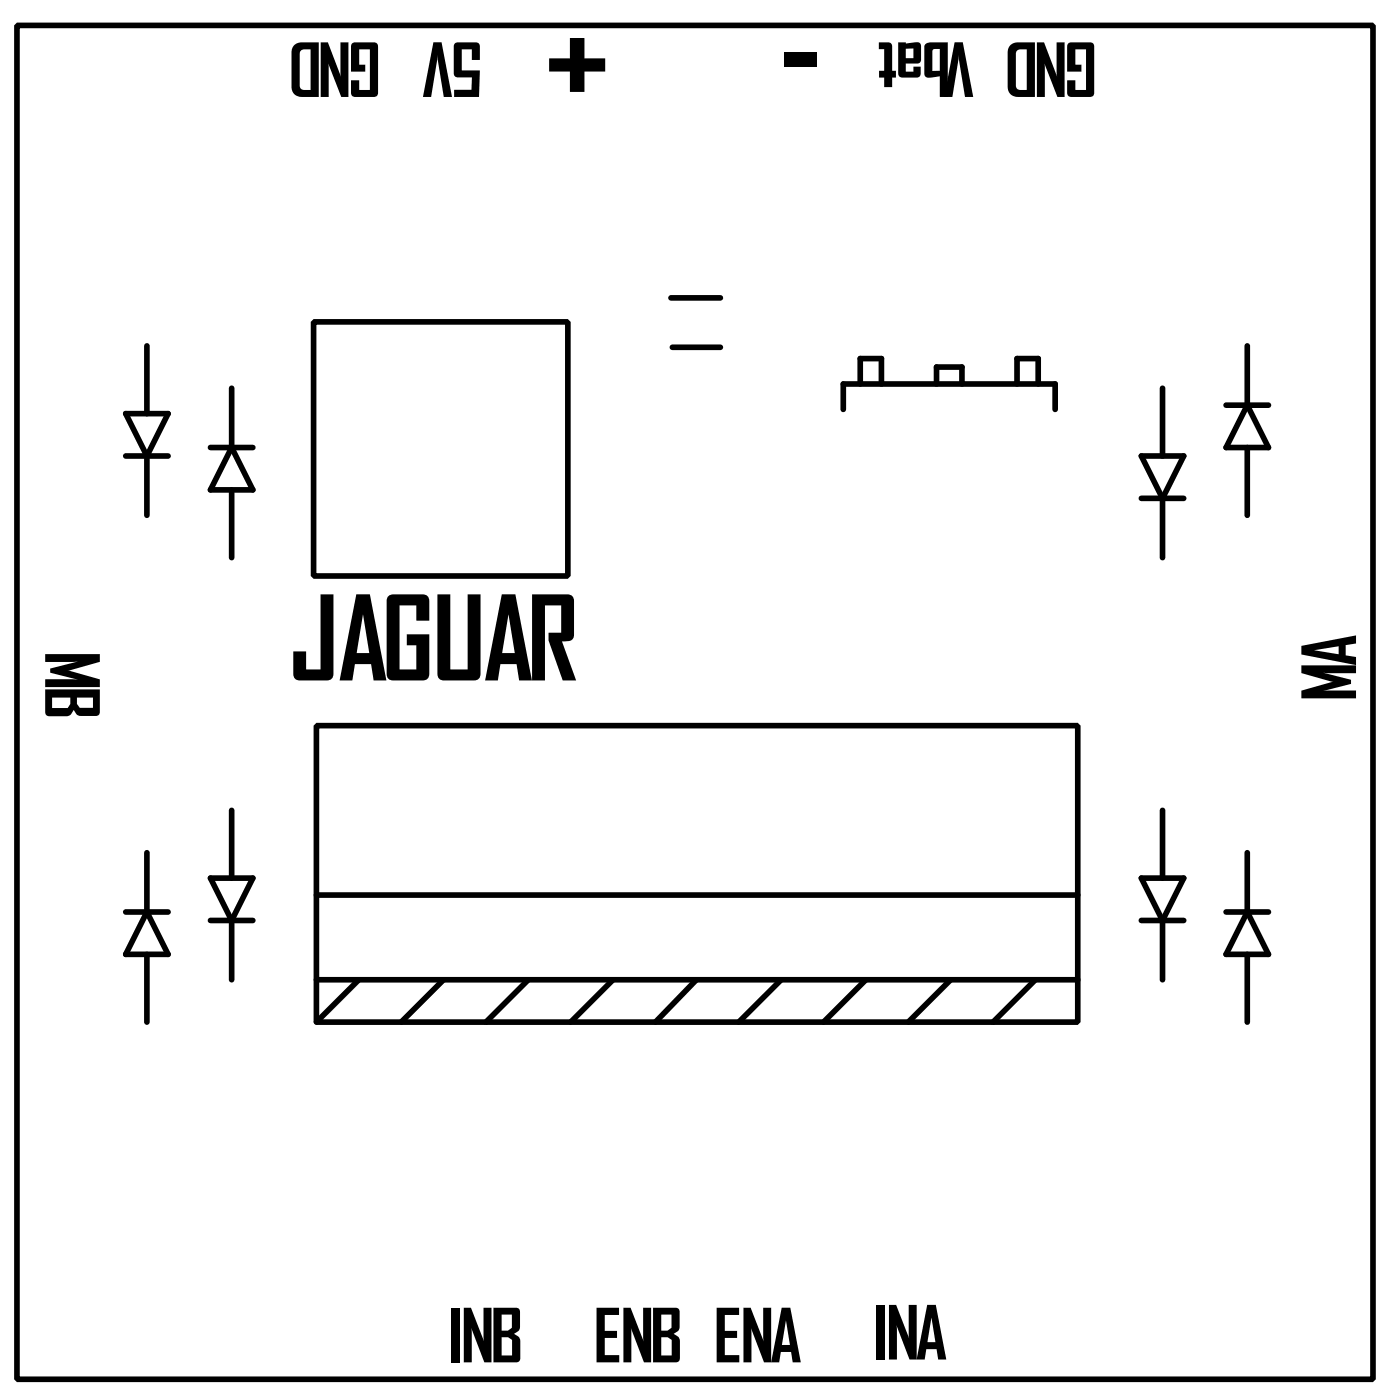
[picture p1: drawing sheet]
<svg xmlns="http://www.w3.org/2000/svg" width="42mm" height="42mm" viewBox="0 0 42 42" stroke-linecap="round" stroke-linejoin="round" font-family="sans-serif">
<g fill="none" stroke="#000" stroke-width=".17">
<path d="M.5 .8h40.6v40.6h-40.6zM3.8 12.4h1.2l-.6 1.3zM3.8 13.7h1.2M4.4 10.4v2M4.4 13.7v1.8M6.3 13.4h1.3M6.9 11.6v1.8M6.9 14.7v2M6.9 13.4l.7 1.3h-1.3zM9.4 9.7h7.6v7.6h-7.6zM20.1 8.9h1.5M20.2 10.4h1.4"/>
<path d="M25.3 12.3v-.8h6.3v.8M25.8 11.5v-.7h.6v.7M28.1 11.5v-.5h.7v.5M30.5 11.5v-.7h.6v.7M34.2 13.7h1.3l-.7 1.2zM34.2 14.9h1.3M34.8 11.6v2.1M34.8 14.9v1.8M36.7 12.1h1.3M37.4 12.1l.6 1.3h-1.3zM37.4 10.4v1.7M37.4 13.4v2.1"/>
<path d="M3.8 27.3h1.2M4.4 27.3l.6 1.3h-1.2zM4.4 25.6v1.7M4.4 28.6v2M6.3 26.3h1.3l-.7 1.3zM6.3 27.6h1.3M6.9 24.3v2M6.9 27.6v1.8M9.5 21.8h22.8v8.8h-22.8zM9.5 26.8h22.8M9.5 29.4h22.8M10.8 29.4l-1.3 1.2"/>
<path d="M13.3 29.4l-1.3 1.2M15.8 29.4l-1.2 1.2M18.4 29.4l-1.3 1.2M20.9 29.4l-1.3 1.2M23.4 29.4l-1.3 1.2M26 29.4l-1.3 1.2M28.5 29.4l-1.3 1.2M31 29.4l-1.2 1.2M34.2 26.3h1.3l-.7 1.3zM34.2 27.6h1.3M34.8 24.3v2M34.8 27.6v1.8"/>
<path d="M36.7 27.3h1.3M37.4 25.6v1.7M37.4 28.6v2M37.4 27.3l.6 1.3h-1.3z"/>
</g>
<g font-size="4.9">
<text x="18.3" y=".6" transform="rotate(-180 18.3 .6)">+</text>
<text x="24.6" y=".6" transform="rotate(-180 24.6 .6)">-</text>
</g>
<text font-size="3.9" x="8.7" y="20.4">JAGUAR</text>
<g font-size="2.5">
<text x="14.5" y="1.3" transform="rotate(-180 14.5 1.3)">5V GND</text>
<text x="32.9" y="1.3" transform="rotate(-180 32.9 1.3)">GND Vbat</text>
<text x="1.4" y="19.5" transform="rotate(90 1.4 19.5)">MB</text>
<text x="40.6" y="21" transform="rotate(-90 40.6 21)">MA</text>
<text x="13.4" y="40.9">INB</text>
<text x="17.8" y="40.9">ENB ENA</text>
<text x="26.2" y="40.8">INA</text>
</g>
</svg>
